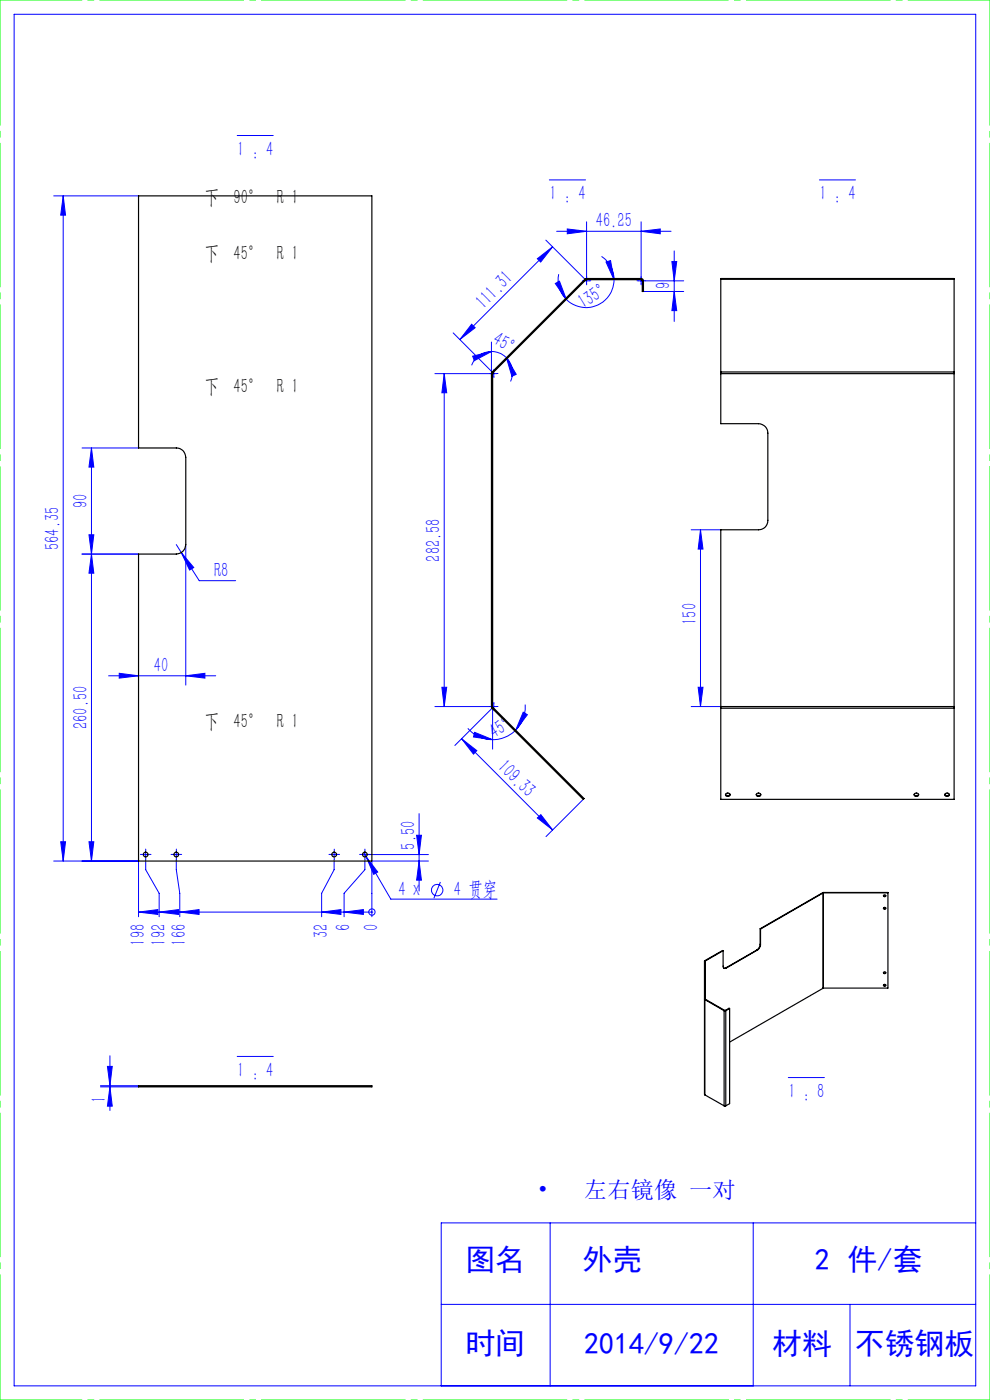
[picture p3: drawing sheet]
<svg xmlns="http://www.w3.org/2000/svg" width="210mm" height="297mm" viewBox="0 0 210 297" stroke-linecap="round" stroke-linejoin="round" font-family="sans-serif">
<g fill="none" stroke="#00f" stroke-width=".21">
<path d="M3 3h204v291h-204zM50.3 28.7h7.7M116.5 38.2h7.7M173.8 38.2h7.7M11.4 41.6h18M13.4 41.6l.5 4h-1zM13.4 41.6v141.1M114 54.9l3.2-2.6-2.5 3.3zM115.8 50.9l8.3 8.3M117.2 52.3l-19.7 19.7M118.1 49.1h24.2M118.5 58.2a5.9 5.9 0 0 0 1.6 5.3"/>
<path d="M120.3 48.6l4.1 .5-4.1 .5zM123.8 59.6h1.3M124.4 47.1v13.1M127.6 54.4a5.9 5.9 0 0 1 2.6 4.9M128.6 55.6l.9-.3 .7 4zM130.2 59.3a5.9 5.9 0 0 1-3.6 5.5 5.9 5.9 0 0 1-6.5-1.3M135.4 59.6h1.2M136 49.1l4.1-.5v1zM136 47.1v13.1M136.8 59.6h8.2M142.5 55.5h1l-.5 4.1zM143 53.2v15"/>
<path d="M92.3 79.3h13.1M94.2 79.3v70.6M94.2 79.3l.6 4h-1.1zM96.1 70.6l8.3 8.3M100 68.8l.8 .7-3.3 2.5zM100.3 75.6l3.9-1-3.6 1.9zM104.2 74.6a4.6 4.6 0 0 1 3.2 1.3M104.2 74.6a4.5 4.5 0 0 0-4.2 2.9M104.2 72.6v6.7M104.7 78.6v1.3M107.4 75.9l2.1 3.5-.9 .4zM107.4 75.9a4.5 4.5 0 0 1 .9 5"/>
<path d="M117.8 60.1l.9-.4 1.4 3.8zM136.5 61.8h8.5M143 61.8l.5 4.1h-1zM17.4 95h12M19.4 95l.5 4.1h-1zM19.4 95v87.7M17.4 117.5h12M18.9 113.4h1l-.5 4.1zM19.4 117.5l.5 4.1h-1zM37.4 115.5l1.1 1.7M38.5 117.2l2.6 3.2-.9 .5zM38.5 117.2l3.8 6h7.7"/>
<path d="M39.4 115.5v29.8M146.6 112.4h6.3M148.6 112.4v37.5M148.6 112.4l.5 4.1h-1zM23 143.4h22.8M25.3 142.8l4.1 .6-4.1 .5zM39.4 143.4l4.1-.6v1.1zM92.3 149.9h13.1M93.7 145.8h1.1l-.6 4.1zM97.9 156.7l19.3 19.4M97.9 156.7l3.2 2.5-.7 .8zM99.2 154.5a7 7 0 0 0 5.3 2.4"/>
<path d="M100.7 155.4l3.8 1.5-4.1-.6zM104.4 150.2l-7.9 7.9M104.5 149.9v9M104.7 149.3v1.2M109.4 154.9l-.3 .2a7 7 0 0 1-4.6 1.8M111 151.1l.9 .5-2.5 3.3zM111.4 149.5a7.1 7.1 0 0 1-2 5.4M146.6 149.9h6.3M148.1 145.8h1l-.5 4.1zM12.9 178.6h1l-.5 4.1zM18.9 178.6h1l-.5 4.1zM88.4 177.2h1l-.5 4.1z"/>
<path d="M88.9 172.6v16.4M114 173.5l.7-.7 2.5 3.3zM123.7 169.6l-7.9 7.9M11.4 182.7h18v11.8M29.4 193.5l4.1-.5v1zM29.4 193.5h49.5M30.3 181.3h1.2M30.9 180.7v1.2M30.9 182.4v2.1l2.9 5v5M33.8 193.5l4.1-.5v1zM36.8 181.3h1.2M37.4 180.7v1.2"/>
<path d="M37.4 182.4v2.1l.7 5v5M38.1 193.5l4.1-.5v1zM68.2 193.5l4.1-.5v1zM70.3 181.3h1.2M70.9 180.7v1.2M70.9 182.4v2.1l-2.7 5v5M73 193.5l4.1-.5v1zM76.8 181.3h14.1M77.2 180.8l.4 .9M77.4 180.7v1.2M77.4 182.4v2.1l-4.4 5v5M77.6 181.7l2.5 3.3-.8 .5z"/>
<path d="M77.6 181.7l5.3 9h22.5M78.9 193.5h.1M88.9 182.7l.5 4h-1zM90.9 182.7h-12v11.8M93.4 187.1l-1.4 3.5M21.3 230.3h8.1M21.3 230.6h8.1M22.8 226.2h1l-.5 4.1zM23.3 230.6l.5 4.1h-1zM23.3 224v11.6M50.3 224.1h7.7M167.2 228.6h7.7"/>
<path d="M116.7 259.4v34.6M159.8 259.4v34.6M207 259.4h-113.4v34.6M93.6 276.7h113.4M180.3 276.7v17.3"/>
<circle cx="78.9" cy="193.5" r=".67"/>
<circle cx="92.7" cy="188.8" r="1.22"/>
</g>
<g fill="none" stroke="#00f" stroke-width=".21" stroke-dasharray="30.5 1.3 1.3 1.3">
<path d="M123.8 59.6h-.2M124.4 58.9v-.2M125.1 59.6h.2M135.4 59.6h-.3M136 58.9v-.2M136.6 59.6h.3M104.1 79.2h-.2M104.8 78.6v-.2M104.8 79.9v.2M105.4 79.2h.2M124.4 60.2v.2M136 60.2v.2"/>
<path d="M104.1 149.9h-.2M104.8 149.3v-.3M104.8 150.5v.3M105.4 149.9h.2M30.3 181.3h-.5M30.9 180.6v-.5M30.9 181.9v.5M31.5 181.3h.5M36.8 181.3h-.5M37.4 180.6v-.5M37.4 181.9v.5M38 181.3h.5"/>
<path d="M70.3 181.3h-.5M70.9 180.6v-.5M70.9 181.9v.5M71.5 181.3h.5M76.8 181.3h-.5M77.4 180.6v-.5M77.4 181.9v.5M78 181.3h.5"/>
</g>
<path d="M0 0h210M0 297h210" fill="none" stroke="#0f0" stroke-width=".21" stroke-dasharray="30.5 1.3 1.3 1.3" stroke-dashoffset="13.1"/>
<path d="M210 0v297M0 297v-297" fill="none" stroke="#0f0" stroke-width=".21" stroke-dasharray="30.5 1.3 1.3 1.3" stroke-dashoffset="3.9"/>
<g fill="#00f">
<path d="M73 193.5l4.1-.5v1zM68.2 193.5l4.1-.5v1zM38.1 193.5l4.1-.5v1zM33.8 193.5l4.1-.5v1zM29.4 193.5l4.1-.5v1z"/>
<path d="M107.4 75.9l2.1 3.5-.9 .4zM100.3 75.6l3.9-1-3.6 1.9z"/>
<path d="M136 49.1l4.1-.5v1zM120.3 48.6l4.1 .5-4.1 .5z"/>
<path d="M38.5 117.2l1.7 3.7 .9-.5zM77.6 181.7l1.7 3.8 .8-.5z"/>
<path d="M25.3 142.8l4.1 .6-4.1 .5zM39.4 143.4l4.1-.6v1.1z"/>
<path d="M100.7 155.4l3.8 1.5-4.1-.6zM111 151.1l.9 .5-2.5 3.3z"/>
<path d="M117.8 60.1l.9-.4 1.4 3.8zM128.6 55.6l.9-.3 .7 4z"/>
<path d="M114 54.9l3.2-2.6-2.5 3.3zM100 68.8l.8 .7-3.3 2.5z"/>
<path d="M148.1 145.8h1l-.5 4.1zM148.6 112.4l.5 4.1h-1z"/>
<path d="M18.9 113.4h1l-.5 4.1zM19.4 95l.5 4.1h-1z"/>
<path d="M142.5 55.5h1l-.5 4.1zM143 61.8l.5 4.1h-1zM22.8 226.2h1l-.5 4.1zM23.3 230.6l.5 4.1h-1z"/>
<path d="M13.4 41.6l.5 4h-1zM12.9 178.6h1l-.5 4.1zM19.4 117.5l.5 4.1h-1zM18.9 178.6h1l-.5 4.1zM88.4 177.2h1l-.5 4.1zM88.9 182.7l.5 4h-1z"/>
<path d="M94.2 79.3l.6 4h-1.1zM93.7 145.8h1.1l-.6 4.1z"/>
<path d="M97.9 156.7l3.2 2.5-.7 .8zM114 173.5l.7-.7 2.5 3.3z"/>
</g>
<g fill="none" stroke="#000" stroke-width=".25">
<path d="M29.4 41.6h49.5v141.1h-49.5v-65.2h8a2.05 2.05 0 0 0 2-2v-18.5a1.99 1.99 0 0 0-2-2h-8zM124.1 59.2l.1 .2M124.1 59.2l-19.7 19.7M124.2 59.4l-19.6 19.7M124.4 59.3l-.2 .1M124.4 59.1l-.3 .1M124.4 59.1v.2M124.4 59.1h11.6M124.4 59.3h11.6M136 59.1l.3 .1 .2 .4M136 59.3l.2 .3M136 59.1v.2"/>
<path d="M136.2 59.6h.3M136.2 59.6v2.2h.3v-2.2M152.9 59.2v-.1h49.5v.1M152.9 59.2v19.7M152.9 59.2h49.5M202.4 59.2v19.7M104.2 79.3h.3M104.2 79.3v70.6M104.4 78.9l-.2 .4M104.4 78.9l.2 .2M104.5 79.3v70.6M104.6 79.1l-.1 .2"/>
<path d="M152.9 79.3v10.6h8a1.99 1.99 0 0 1 2 2v18.5a1.93 1.93 0 0 1-2 2h-8v37.5M152.9 78.9v.4M152.9 79.3h49.5M152.9 78.9h49.5M202.4 78.9v.4M202.4 79.3v70.6M104.2 149.9l.2 .3M104.2 149.9h.3M104.5 149.9l.1 .2M104.6 150.1l-.2 .1M104.6 150.1l19.3 19.3-.2 .2-19.3-19.4M152.9 149.9v.3"/>
<path d="M152.9 149.9h49.5M152.9 150.2v19.4h49.5v-19.4M152.9 150.2h49.5M202.4 149.9v.3M153.9 168.5a.58 .58 0 0 0 1 0M154 168.3a.44 .44 0 0 1 .6 0 .44 .44 0 0 1 .1 .6 .44 .44 0 0 1-.6 .1 .44 .44 0 0 1-.1-.7zM160.4 168.5a.58 .58 0 0 0 1 0M160.5 168.3a.44 .44 0 0 1 .7 0 .44 .44 0 0 1 .1 .6 .44 .44 0 0 1-.7 .1 .44 .44 0 0 1-.1-.7zM193.9 168.5a.58 .58 0 0 0 1 0M194 168.3a.44 .44 0 0 1 .6 0 .44 .44 0 0 1 .1 .6 .44 .44 0 0 1-.6 .1 .44 .44 0 0 1-.1-.7zM200.4 168.5a.47 .47 0 0 1 .6-.3 .47 .47 0 0 1 .3 .7h-.6l-.3-.2zM200.4 168.5a.58 .58 0 0 0 1 0"/>
<path d="M161.3 197v.1M161.3 197v3.3M161.3 197.1v3.3M174.5 189.4h.1M174.5 189.4l-13.2 7.6M174.6 189.4l-13.3 7.7M174.6 189.4v20.3M174.7 189.3l-.2 .1M174.7 189.3v20.3M174.7 189.3h13.6v20.3h-13.6M187.4 190l.2 .1 .3-.1M187.4 192.6a.26 .26 0 0 0 .2 .2 .26 .26 0 0 0 .3-.2"/>
<path d="M188.3 189.4h-13.7M149.4 203.9l.1 28.4M149.5 203.8l-.1 .1M149.5 212.1v20.2M149.5 212.1l4.1 2.3M149.5 203.8l.1 .1M149.6 211.9h-.2l.1 .2M149.6 212h.1M149.6 203.9h-.2M149.6 212l-.1 .1M149.6 212l4.1 2.3M149.6 203.9v8.1"/>
<path d="M153.4 201.7v3.3a.41 .41 0 0 0 .2 .4 .41 .41 0 0 0 .5-.1M153.4 201.7l-3.8 2.2M153.4 201.7l-3.9 2.1M153.6 214.4h.4M153.6 214.4v20.2M153.7 214.3h.2M153.7 214.3l-.1 .1M153.9 214.3l.1 .1M154 214.4v20.2M154 205.3l-.5 .1M154 205.3h.1M154.8 214l-.8 .4"/>
<path d="M154.8 214v20.1l-.8 .5M154.8 214l-.1-.1-.8 .4M160.5 201.5l.1 .1M160.5 201.5l-6.5 3.8M160.6 201.6l-6.5 3.7M161.3 200.3a1.6 1.6 0 0 1-.8 1.2M161.3 200.3v.1M161.3 200.4l-.1 .5-.6 .7M174.6 209.7l-19.8 11.4M174.7 209.6l-.1 .1M187.4 206.3l.2 .2 .3-.2M187.4 209a.26 .26 0 0 0 .2 .2 .26 .26 0 0 0 .3-.2"/>
<path d="M29.4 230.3h49.5v.3h-49.5zM149.5 232.3l4.1 2.3M153.6 234.6h.4"/>
<circle cx="30.9" cy="181.3" r=".51"/>
<circle cx="37.4" cy="181.3" r=".51"/>
<circle cx="70.9" cy="181.3" r=".51"/>
<circle cx="77.4" cy="181.3" r=".51"/>
<circle cx="187.6" cy="192.7" r=".23"/>
<circle cx="187.6" cy="190" r=".24"/>
<circle cx="187.6" cy="209" r=".23"/>
<circle cx="187.6" cy="206.4" r=".24"/>
</g>
<g font-size="6.3" fill="#00f">
<text x="98.7" y="269.5">图名</text>
<text x="123.6" y="269.5">外壳</text>
<text x="172.8" y="269.5">2 件/套</text>
<text x="98.7" y="287.3">时间</text>
<text x="123.9" y="287.3">2014/9/22</text>
<text x="163.8" y="287.3">材料</text>
<text x="181.3" y="287.3">不锈钢板</text>
</g>
<g font-size="4.9" fill="#00f">
<text x="113.9" y="254.1">•</text>
<text x="123.9" y="254.1">左右镜像 一对</text>
</g>
<g font-size="4.4" fill="#00f">
<text x="50.3" y="33.1">1 : 4</text>
<text x="116.5" y="42.5">1 : 4</text>
<text x="173.8" y="42.5">1 : 4</text>
<text x="126.4" y="48.2">46.25</text>
<text x="102.6" y="65.7" transform="rotate(-45 102.6 65.7)">111.31</text>
<text x="123.7" y="65.6" transform="rotate(-32 123.7 65.6)">135°</text>
<text x="142.2" y="61.3" transform="rotate(-90 142.2 61.3)">9</text>
<text x="104.3" y="72.9" transform="rotate(30 104.3 72.9)">45°</text>
<text x="18.5" y="107.8" transform="rotate(-90 18.5 107.8)">90</text>
<text x="12.5" y="116.7" transform="rotate(-90 12.5 116.7)">564.35</text>
<text x="93.4" y="119.2" transform="rotate(-90 93.4 119.2)">282.58</text>
<text x="45.4" y="122.3">R8</text>
<text x="147.8" y="132.6" transform="rotate(-90 147.8 132.6)">150</text>
<text x="32.7" y="142.5">40</text>
<text x="18.5" y="154.7" transform="rotate(-90 18.5 154.7)">260.50</text>
<text x="104.8" y="156.8" transform="rotate(-30 104.8 156.8)">45°</text>
<text x="105.3" y="162.8" transform="rotate(45 105.3 162.8)">109.33</text>
<text x="88" y="180.3" transform="rotate(-90 88 180.3)">5.50</text>
<text x="84.5" y="190.1">4 x</text>
<text x="96.3" y="190.1">4 贯穿</text>
<text x="74.3" y="197.5" transform="rotate(-90 74.3 197.5)">6</text>
<text x="80.2" y="197.5" transform="rotate(-90 80.2 197.5)">0</text>
<text x="30.7" y="200.6" transform="rotate(-90 30.7 200.6)">198</text>
<text x="35.1" y="200.6" transform="rotate(-90 35.1 200.6)">192</text>
<text x="39.5" y="200.6" transform="rotate(-90 39.5 200.6)">166</text>
<text x="69.6" y="199.1" transform="rotate(-90 69.6 199.1)">32</text>
<text x="50.3" y="228.4">1 : 4</text>
<text x="167.2" y="232.9">1 : 8</text>
<text x="22.5" y="234" transform="rotate(-90 22.5 234)">1</text>
</g>
<g font-size="4.4">
<text x="43.4" y="43.2">下 90° R 1</text>
<text x="43.4" y="55.2">下 45° R 1</text>
<text x="43.4" y="83.3">下 45° R 1</text>
<text x="43.4" y="154.3">下 45° R 1</text>
</g>
</svg>
